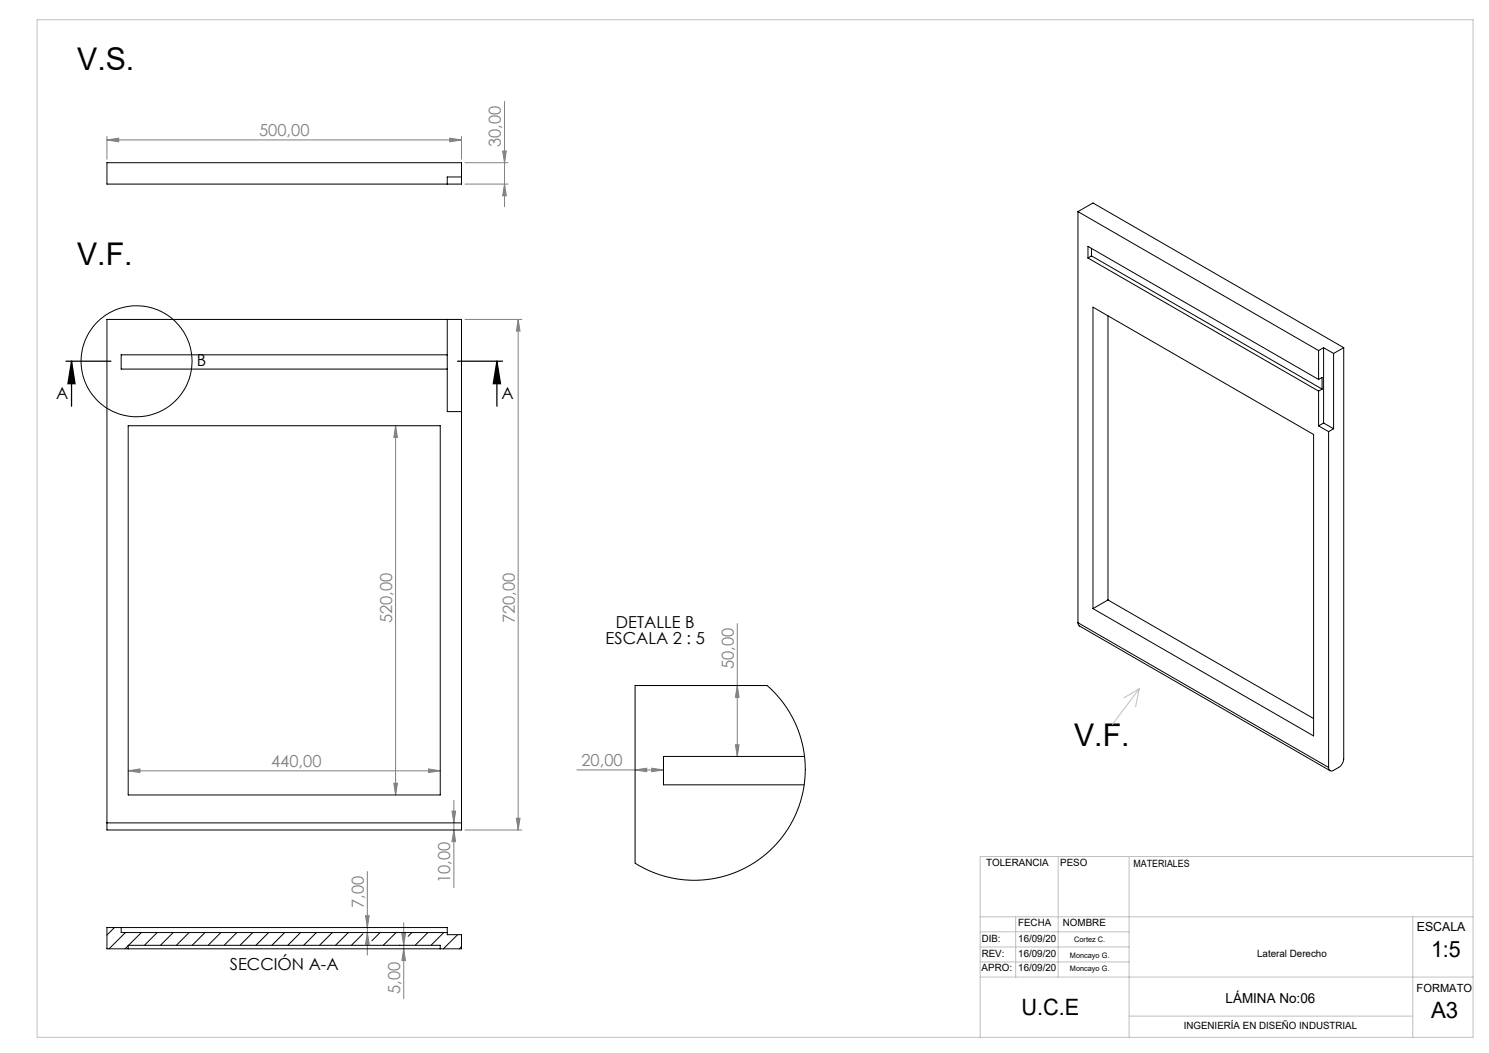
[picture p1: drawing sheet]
<svg xmlns="http://www.w3.org/2000/svg" width="420mm" height="297mm" viewBox="0 0 420 297" stroke-linecap="round" stroke-linejoin="round" font-family="sans-serif">
<circle cx="38.5" cy="101.9" r="15.7" fill="none" stroke="#000" stroke-width=".28"/>
<path d="M18.6 101.9h12.7M20.2 101.9l1 6.3h-2zM20.2 101.9v12.7M129 101.9h12.7M140.2 101.9l1 6.3h-2.1zM140.2 101.9v12.7" fill="none" stroke="#000" stroke-width=".35"/>
<g fill="none" stroke="#808080" stroke-width=".28">
<path d="M30.2 39.5l3.3-.5v1zM30.2 38.5v6.4M30.2 39.5h100M126.9 39l3.3 .5-3.3 .5zM130.2 38.5v6.4M142.3 28.6v29.7M131.2 51.9h12.1M131.2 45.9h12.1M141.8 42.6h1l-.5 3.3zM142.3 51.9l.5 3.3h-1zM131.2 90.1h16M146.2 90.1v144"/>
<path d="M146.2 90.1l.5 3.3h-1zM111.6 120.1l.5 3.3h-1zM111.6 120.1v104.1M208 175.9v37.5M208 193.4l.5 3.3h-1.1zM36.2 217.4l3.3-.5v1zM36.2 217.4h88M120.9 216.9l3.3 .5-3.3 .5zM162.7 217.2h24.4M179.1 217.2l3.3-.5v1zM183.8 216.7l3.3 .5-3.3 .5zM207.4 210.1h1.1l-.5 3.3z"/>
<path d="M111.1 220.9h1l-.5 3.3zM127.5 228.8h1l-.5 3.3zM128 234.1l.5 3.3h-1zM128 225.7v24.7M131.2 234.1h16M145.7 230.8h1l-.5 3.3zM103.1 258.3h1l-.5 3.3zM103.6 245.8v23.6M103.6 263l.5 3.3h-1zM113.3 263.3h1.1l-.5 3.3zM113.9 267.6l.5 3.3h-1.1zM113.9 260.3v21.4"/>
</g>
<g fill="none" stroke="#c0c0c0" stroke-width=".28">
<path d="M10.5 5.6h405v287h-405zM321.3 194.3l-7.5 10M321.3 194.3l-1 5M321.3 194.3l-4.3 2.5M276.5 258.6h139M286.5 258.6v17M298.5 241.6v34M318.5 241.6v51M398.5 258.6v34M415.5 241.6h-139v51M276.5 267.1h42M276.5 271.3h42"/>
<path d="M276.5 262.8h42M276.5 275.6h139M318.5 286.6h80"/>
</g>
<path d="M140.2 101.9l1 6.3h-2.1zM20.2 101.9l1 6.3h-2z" fill="#000"/>
<g fill="#808080">
<path d="M126.9 39l3.3 .5-3.3 .5zM30.2 39.5l3.3-.5v1zM183.8 216.7l3.3 .5-3.3 .5zM179.1 217.2l3.3-.5v1z"/>
<path d="M145.7 230.8h1l-.5 3.3zM146.2 90.1l.5 3.3h-1zM142.3 51.9l.5 3.3h-1zM141.8 42.6h1l-.5 3.3zM103.6 263l.5 3.3h-1zM103.1 258.3h1l-.5 3.3z"/>
<path d="M207.4 210.1h1.1l-.5 3.3zM208 193.4l.5 3.3h-1.1z"/>
<path d="M111.6 120.1l.5 3.3h-1zM111.1 220.9h1l-.5 3.3zM127.5 228.8h1l-.5 3.3zM128 234.1l.5 3.3h-1zM113.3 263.3h1.1l-.5 3.3zM113.9 267.6l.5 3.3h-1.1z"/>
<path d="M36.2 217.4l3.3-.5v1zM120.9 216.9l3.3 .5-3.3 .5z"/>
</g>
<g fill="none" stroke="#000" stroke-width=".28">
<path d="M30.2 45.9h100v6h-100zM130.2 49.9h-4v2M304.1 59.7v115.9M304.1 59.7l67.8 39.2M304.1 59.7l4.2-2.4 70.7 40.8M306.9 72.8v-3.3l65 37.5M306.9 72.8l65 37.5M307.9 72.2l65 37.5M307.9 70.1v2.1M307.9 72.2l-1 .6M126.2 90.1v26h4M308.3 86.6l62.2 36v85l-62.2-35.9z"/>
<path d="M312.5 89.1v80.1M371.9 98.9v8.1M373.3 98.1l2.9 1.6M373.3 98.1l-1.4 .8M373.3 98.1v21.2M376.2 99.7v21.2M379 98.1v115.9a3.1 3.1 0 0 1-1.4 2.5l-1.4 .8a.86 .86 0 0 1-1 .1 .86 .86 0 0 1-.4-.9M379 98.1l-2.8 1.6M126.2 100.1h-92v4h92M371.9 110.3v9.8M371.9 107l1-.5v3.2M372.9 109.7l-1 .6"/>
<path d="M373.3 119.3l2.9 1.6M373.3 119.3l-1.4 .8M36.2 120.1h88v104.1h-88zM371.9 120.1l2.9 1.6M374.8 121.7v94.8M376.2 120.9l-1.4 .8M304.1 175.6l.4 1 70.7 40.8M304.1 175.6l70.7 40.9M312.5 169.2l-4.2 2.5M312.5 169.2l58 33.5M179.1 193.4h37.3l2.1 2 2.8 3.4 2.3 3.7 1.2 2.5 1.6 5.4 .5 3 .3 3.2-.5 5.9-.8 3.2-1.1 3.1-2.6 5.1-3.5 4.5-2.4 2.3-2.4 1.9-3.9 2.3-4.5 1.9-4 1-4.7 .5-4.4-.2-4.8-.9-4.2-1.5-4.3-2.3zM226.9 213.4h-39.8v8h39.7"/>
<path d="M30.2 232.1v2h100v-2M30.2 232.1v-142h100v142M30.2 232.1h100M30.2 261.6h96v2h4v4h-100zM32.3 261.6l-2.1 2.1M34.2 261.6v1.4h92M35.4 263l-4.6 4.6M36.2 266.7l-.9 .9M36.2 267.6v-1h88v1M39.9 263l-3.6 3.6M44.3 263l-3.6 3.6M48.9 263l-3.6 3.6"/>
<path d="M53.3 263l-3.6 3.6M57.8 263l-3.6 3.6M62.3 263l-3.6 3.6M66.8 263l-3.6 3.6M71.3 263l-3.6 3.6M75.8 263l-3.6 3.6M80.3 263l-3.6 3.6M84.8 263l-3.6 3.6M89.3 263l-3.6 3.6M93.7 263l-3.6 3.6M98.2 263l-3.5 3.6M102.4 263.4l-3.3 3.2"/>
<path d="M107.2 263l-2.3 2.4M111.7 263l-3.6 3.6M112.6 266.6h.1M116.2 263l-1.1 1.1M120.7 263l-3.6 3.6M125.2 263l-3.6 3.6M129.1 263.6l-4 4M130.2 267l-.6 .6"/>
</g>
<g font-size="8.8">
<text x="21.8" y="19.8">V.S.</text>
<text x="21.8" y="74.7">V.F.</text>
<text x="303" y="210.5">V.F.</text>
</g>
<g font-size="6.3">
<text x="403.7" y="270">1:5</text>
<text x="288.1" y="286.2">U.C.E</text>
<text x="403.7" y="287.2">A3</text>
</g>
<g font-size="4.7" fill="#808080">
<text x="73.1" y="38.5">500,00</text>
<text x="141.3" y="41.5" transform="rotate(-90 141.3 41.5)">30,00</text>
<text x="110.6" y="175.8" transform="rotate(-90 110.6 175.8)">520,00</text>
<text x="145.2" y="175.8" transform="rotate(-90 145.2 175.8)">720,00</text>
<text x="207" y="188.8" transform="rotate(-90 207 188.8)">50,00</text>
<text x="76.5" y="216.4">440,00</text>
<text x="164" y="216.1">20,00</text>
<text x="127" y="249.1" transform="rotate(-90 127 249.1)">10,00</text>
<text x="102.6" y="256.1" transform="rotate(-90 102.6 256.1)">7,00</text>
<text x="112.9" y="280.3" transform="rotate(-90 112.9 280.3)">5,00</text>
</g>
<g font-size="4.7">
<text x="55.5" y="103.2">B</text>
<text x="15.8" y="112.5">A</text>
<text x="141.4" y="112.5">A</text>
<text x="173.7" y="177.1">DETALLE B</text>
<text x="170.8" y="181.6">ESCALA 2 : 5</text>
<text x="64.8" y="273.5">SECCIÓN A-A</text>
</g>
<text font-size="3.9" x="345.7" y="283">LÁMINA No:06</text>
<text font-size="3.5" x="399.6" y="262.6">ESCALA</text>
<text font-size="3.2" x="399.6" y="279.7">FORMATO</text>
<g font-size="2.8">
<text x="278.1" y="244.3">TOLERANCIA</text>
<text x="299.1" y="244.3">PESO</text>
<text x="319.7" y="244.6">MATERIALES</text>
<text x="287.2" y="261.3">FECHA</text>
<text x="299.8" y="261.3">NOMBRE</text>
<text x="276.9" y="265.8">DIB:</text>
<text x="287.2" y="265.8">16/09/20</text>
<text x="276.9" y="273.8">APRO:</text>
<text x="276.9" y="270.1">REV:</text>
<text x="287.2" y="270.1">16/09/20</text>
<text x="287.2" y="273.8">16/09/20</text>
<text x="354.6" y="270.1">Lateral Derecho</text>
<text x="333.9" y="290.3">INGENIERÍA EN DISEÑO INDUSTRIAL</text>
</g>
<g font-size="2.1">
<text x="303" y="265.8">Cortez C.</text>
<text x="301.8" y="270.1">Moncayo G.</text>
<text x="301.8" y="273.8">Moncayo G.</text>
</g>
</svg>
